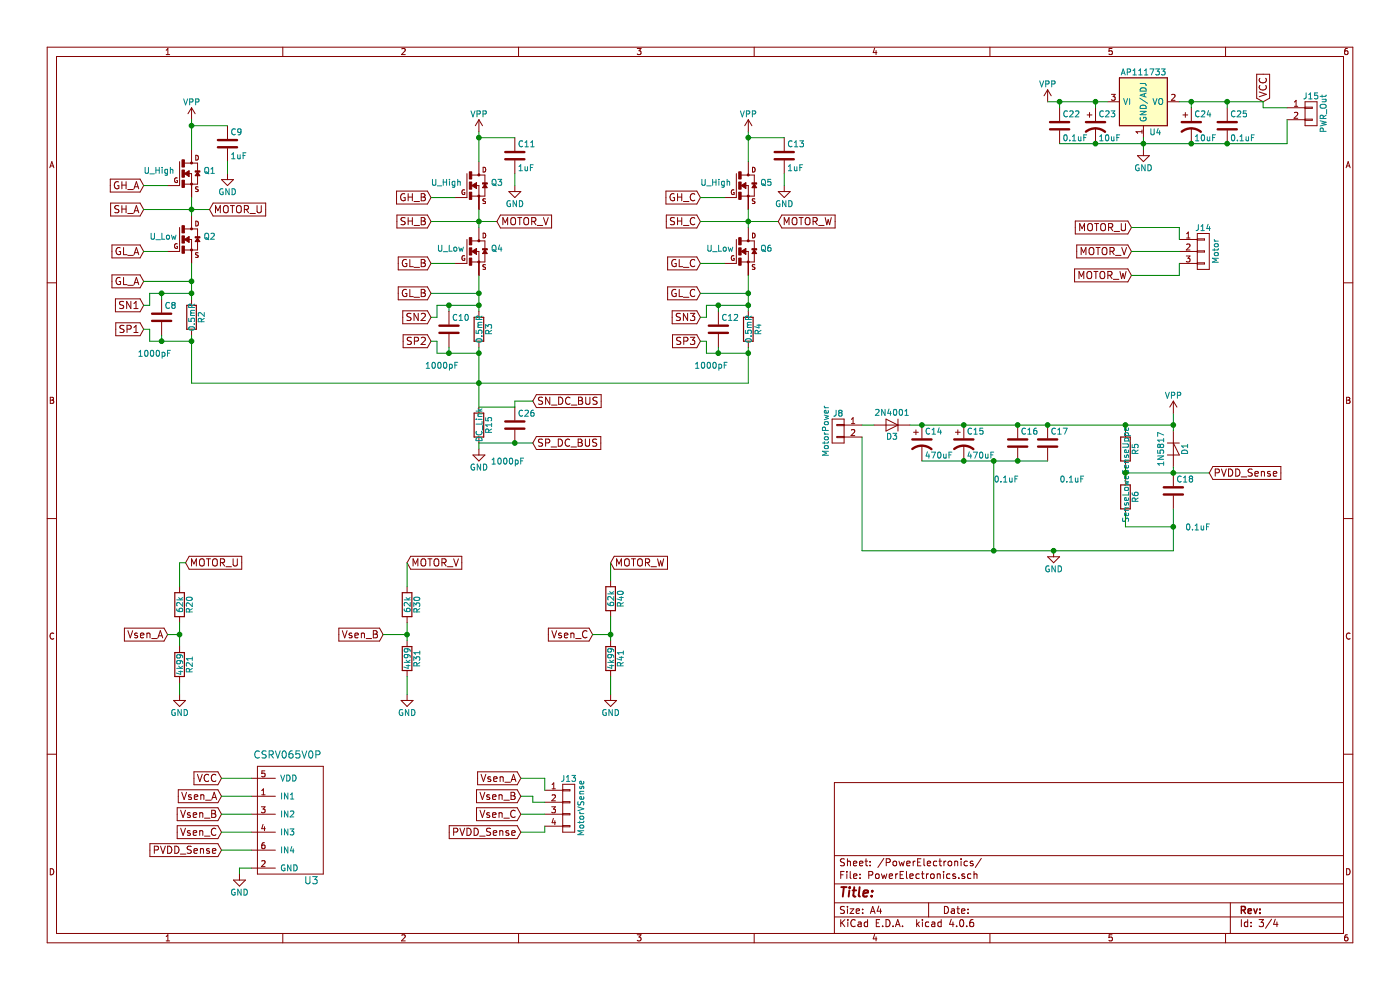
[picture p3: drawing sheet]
EESchema Schematic File Version 2
LIBS:DRV8305-rescue
LIBS:power
LIBS:device
LIBS:transistors
LIBS:conn
LIBS:linear
LIBS:regul
LIBS:74xx
LIBS:cmos4000
LIBS:adc-dac
LIBS:memory
LIBS:xilinx
LIBS:microcontrollers
LIBS:dsp
LIBS:microchip
LIBS:analog_switches
LIBS:motorola
LIBS:texas
LIBS:intel
LIBS:audio
LIBS:interface
LIBS:digital-audio
LIBS:philips
LIBS:display
LIBS:cypress
LIBS:siliconi
LIBS:opto
LIBS:atmel
LIBS:contrib
LIBS:valves
LIBS:drv830x
LIBS:PSMN4R0-40YS
LIBS:SN74LVC3G07MDCUREP
LIBS:csrv065v0p
LIBS:DRV8305-cache
EELAYER 25 0
EELAYER END
$Descr A4 11693 8268
encoding utf-8
Sheet 3 4
Title ""
Date ""
Rev ""
Comp ""
Comment1 ""
Comment2 ""
Comment3 ""
Comment4 ""
$EndDescr
Text GLabel 1200 1750 0    60   Input ~ 0
SH_A
$Comp
L PSMN4R0-40YS Q1
U 1 1
P 1600 1450
F 0 "Q1" H 1700 1450 50  0000 L BNN
F 1 "U_High" H 1200 1450 50  0000 L BNN
F 2 "PSMN4R0-40YS:LFPAK" H 1600 1450 50  0001 L BNN
F 3 "0.69 USD" H 1600 1450 50  0001 L BNN
F 4 "NXP Semiconductors" H 1600 1450 50  0001 L BNN "Field4"
F 5 "SOT-669 NXP Semiconductors" H 1600 1450 50  0001 L BNN "Field5"
F 6 "MOSFET, N CH, 40V, 100A, SOT669; Transistor Polarity: N-Channel; Current Id Max: 100A; Drain Source Voltage Vds: 40V;..." H 1600 1450 50  0001 L BNN "Field6"
F 7 "Good" H 1600 1450 50  0001 L BNN "Field7"
F 8 "PSMN4R0-40YS" H 1600 1450 50  0001 L BNN "Field8"
	1    1600 1450
	1    0    0    -1  
$EndComp
$Comp
L PSMN4R0-40YS Q2
U 1 1
P 1600 2000
F 0 "Q2" H 1700 2000 50  0000 L BNN
F 1 "U_Low" H 1250 2000 50  0000 L BNN
F 2 "PSMN4R0-40YS:LFPAK" H 1600 2000 50  0001 L BNN
F 3 "0.69 USD" H 1600 2000 50  0001 L BNN
F 4 "NXP Semiconductors" H 1600 2000 50  0001 L BNN "Field4"
F 5 "SOT-669 NXP Semiconductors" H 1600 2000 50  0001 L BNN "Field5"
F 6 "MOSFET, N CH, 40V, 100A, SOT669; Transistor Polarity: N-Channel; Current Id Max: 100A; Drain Source Voltage Vds: 40V;..." H 1600 2000 50  0001 L BNN "Field6"
F 7 "Good" H 1600 2000 50  0001 L BNN "Field7"
F 8 "PSMN4R0-40YS" H 1600 2000 50  0001 L BNN "Field8"
	1    1600 2000
	1    0    0    -1  
$EndComp
$Comp
L GND #PWR12
U 1 1
P 4000 3750
F 0 "#PWR12" H 4000 3500 50  0001 C CNN
F 1 "GND" H 4000 3600 50  0000 C CNN
F 2 "" H 4000 3750 50  0001 C CNN
F 3 "" H 4000 3750 50  0001 C CNN
	1    4000 3750
	1    0    0    -1  
$EndComp
$Comp
L R R2
U 1 1
P 1600 2650
F 0 "R2" V 1680 2650 50  0000 C CNN
F 1 "0.5mR" V 1600 2650 50  0000 C CNN
F 2 "Resistors_SMD:R_2512_HandSoldering" V 1530 2650 50  0001 C CNN
F 3 "" H 1600 2650 50  0001 C CNN
	1    1600 2650
	1    0    0    -1  
$EndComp
$Comp
L VPP #PWR7
U 1 1
P 1600 1000
F 0 "#PWR7" H 1600 850 50  0001 C CNN
F 1 "VPP" H 1600 1150 50  0000 C CNN
F 2 "" H 1600 1000 50  0001 C CNN
F 3 "" H 1600 1000 50  0001 C CNN
	1    1600 1000
	1    0    0    -1  
$EndComp
Text GLabel 1200 1550 0    60   Input ~ 0
GH_A
Text GLabel 1200 2100 0    60   Input ~ 0
GL_A
Text GLabel 1200 2350 0    60   Input ~ 0
GL_A
Text GLabel 1200 2550 0    60   Input ~ 0
SN1
Text GLabel 1200 2750 0    60   Input ~ 0
SP1
Wire Wire Line
	1600 1650 1600 1800
Wire Wire Line
	1200 1550 1400 1550
Wire Wire Line
	1200 1750 1750 1750
Connection ~ 1600 1750
Wire Wire Line
	1200 2100 1400 2100
Wire Wire Line
	1600 2200 1600 2500
Wire Wire Line
	1600 2800 1600 3200
Wire Wire Line
	1200 2350 1600 2350
Connection ~ 1600 2350
Wire Wire Line
	1200 2550 1250 2550
Wire Wire Line
	1250 2550 1250 2450
Wire Wire Line
	1250 2450 1600 2450
Connection ~ 1600 2450
Wire Wire Line
	1200 2750 1250 2750
Wire Wire Line
	1250 2750 1250 2850
Wire Wire Line
	1250 2850 1600 2850
Connection ~ 1600 2850
$Comp
L C C8
U 1 1
P 1350 2650
F 0 "C8" H 1375 2750 50  0000 L CNN
F 1 "1000pF" H 1150 2350 50  0000 L CNN
F 2 "Capacitors_SMD:C_1206_HandSoldering" H 1388 2500 50  0001 C CNN
F 3 "" H 1350 2650 50  0001 C CNN
	1    1350 2650
	1    0    0    -1  
$EndComp
Wire Wire Line
	1350 2800 1350 2850
Connection ~ 1350 2850
Wire Wire Line
	1350 2500 1350 2450
Connection ~ 1350 2450
$Comp
L C C9
U 1 1
P 1900 1200
F 0 "C9" H 1925 1300 50  0000 L CNN
F 1 "1uF" H 1925 1100 50  0000 L CNN
F 2 "Capacitors_SMD:C_1206_HandSoldering" H 1938 1050 50  0001 C CNN
F 3 "" H 1900 1200 50  0001 C CNN
	1    1900 1200
	1    0    0    -1  
$EndComp
$Comp
L GND #PWR9
U 1 1
P 1900 1450
F 0 "#PWR9" H 1900 1200 50  0001 C CNN
F 1 "GND" H 1900 1300 50  0000 C CNN
F 2 "" H 1900 1450 50  0001 C CNN
F 3 "" H 1900 1450 50  0001 C CNN
	1    1900 1450
	1    0    0    -1  
$EndComp
Wire Wire Line
	1600 1000 1600 1250
Wire Wire Line
	1900 1050 1600 1050
Connection ~ 1600 1050
Wire Wire Line
	1900 1350 1900 1450
Text GLabel 3600 1850 0    60   Input ~ 0
SH_B
$Comp
L PSMN4R0-40YS Q3
U 1 1
P 4000 1550
F 0 "Q3" H 4100 1550 50  0000 L BNN
F 1 "U_High" H 3600 1550 50  0000 L BNN
F 2 "PSMN4R0-40YS:LFPAK" H 4000 1550 50  0001 L BNN
F 3 "0.69 USD" H 4000 1550 50  0001 L BNN
F 4 "NXP Semiconductors" H 4000 1550 50  0001 L BNN "Field4"
F 5 "SOT-669 NXP Semiconductors" H 4000 1550 50  0001 L BNN "Field5"
F 6 "MOSFET, N CH, 40V, 100A, SOT669; Transistor Polarity: N-Channel; Current Id Max: 100A; Drain Source Voltage Vds: 40V;..." H 4000 1550 50  0001 L BNN "Field6"
F 7 "Good" H 4000 1550 50  0001 L BNN "Field7"
F 8 "PSMN4R0-40YS" H 4000 1550 50  0001 L BNN "Field8"
	1    4000 1550
	1    0    0    -1  
$EndComp
$Comp
L PSMN4R0-40YS Q4
U 1 1
P 4000 2100
F 0 "Q4" H 4100 2100 50  0000 L BNN
F 1 "U_Low" H 3650 2100 50  0000 L BNN
F 2 "PSMN4R0-40YS:LFPAK" H 4000 2100 50  0001 L BNN
F 3 "0.69 USD" H 4000 2100 50  0001 L BNN
F 4 "NXP Semiconductors" H 4000 2100 50  0001 L BNN "Field4"
F 5 "SOT-669 NXP Semiconductors" H 4000 2100 50  0001 L BNN "Field5"
F 6 "MOSFET, N CH, 40V, 100A, SOT669; Transistor Polarity: N-Channel; Current Id Max: 100A; Drain Source Voltage Vds: 40V;..." H 4000 2100 50  0001 L BNN "Field6"
F 7 "Good" H 4000 2100 50  0001 L BNN "Field7"
F 8 "PSMN4R0-40YS" H 4000 2100 50  0001 L BNN "Field8"
	1    4000 2100
	1    0    0    -1  
$EndComp
$Comp
L R R3
U 1 1
P 4000 2750
F 0 "R3" V 4080 2750 50  0000 C CNN
F 1 "0.5mR" V 4000 2750 50  0000 C CNN
F 2 "Resistors_SMD:R_2512_HandSoldering" V 3930 2750 50  0001 C CNN
F 3 "" H 4000 2750 50  0001 C CNN
	1    4000 2750
	1    0    0    -1  
$EndComp
$Comp
L VPP #PWR11
U 1 1
P 4000 1100
F 0 "#PWR11" H 4000 950 50  0001 C CNN
F 1 "VPP" H 4000 1250 50  0000 C CNN
F 2 "" H 4000 1100 50  0001 C CNN
F 3 "" H 4000 1100 50  0001 C CNN
	1    4000 1100
	1    0    0    -1  
$EndComp
Text GLabel 3600 1650 0    60   Input ~ 0
GH_B
Text GLabel 3600 2200 0    60   Input ~ 0
GL_B
Text GLabel 3600 2450 0    60   Input ~ 0
GL_B
Text GLabel 3600 2650 0    60   Input ~ 0
SN2
Text GLabel 3600 2850 0    60   Input ~ 0
SP2
Wire Wire Line
	4000 1750 4000 1900
Wire Wire Line
	3600 1650 3800 1650
Wire Wire Line
	3600 1850 4150 1850
Connection ~ 4000 1850
Wire Wire Line
	3600 2200 3800 2200
Wire Wire Line
	4000 2300 4000 2600
Wire Wire Line
	4000 2900 4000 3400
Wire Wire Line
	3600 2450 4000 2450
Connection ~ 4000 2450
Wire Wire Line
	3600 2650 3650 2650
Wire Wire Line
	3650 2650 3650 2550
Wire Wire Line
	3650 2550 4000 2550
Connection ~ 4000 2550
Wire Wire Line
	3600 2850 3650 2850
Wire Wire Line
	3650 2850 3650 2950
Wire Wire Line
	3650 2950 4000 2950
Connection ~ 4000 2950
$Comp
L C C10
U 1 1
P 3750 2750
F 0 "C10" H 3775 2850 50  0000 L CNN
F 1 "1000pF" H 3550 2450 50  0000 L CNN
F 2 "Capacitors_SMD:C_1206_HandSoldering" H 3788 2600 50  0001 C CNN
F 3 "" H 3750 2750 50  0001 C CNN
	1    3750 2750
	1    0    0    -1  
$EndComp
Wire Wire Line
	3750 2900 3750 2950
Connection ~ 3750 2950
Wire Wire Line
	3750 2600 3750 2550
Connection ~ 3750 2550
$Comp
L C C11
U 1 1
P 4300 1300
F 0 "C11" H 4325 1400 50  0000 L CNN
F 1 "1uF" H 4325 1200 50  0000 L CNN
F 2 "Capacitors_SMD:C_1206_HandSoldering" H 4338 1150 50  0001 C CNN
F 3 "" H 4300 1300 50  0001 C CNN
	1    4300 1300
	1    0    0    -1  
$EndComp
$Comp
L GND #PWR13
U 1 1
P 4300 1550
F 0 "#PWR13" H 4300 1300 50  0001 C CNN
F 1 "GND" H 4300 1400 50  0000 C CNN
F 2 "" H 4300 1550 50  0001 C CNN
F 3 "" H 4300 1550 50  0001 C CNN
	1    4300 1550
	1    0    0    -1  
$EndComp
Wire Wire Line
	4000 1100 4000 1350
Wire Wire Line
	4300 1150 4000 1150
Connection ~ 4000 1150
Wire Wire Line
	4300 1450 4300 1550
Text GLabel 5850 1850 0    60   Input ~ 0
SH_C
$Comp
L PSMN4R0-40YS Q5
U 1 1
P 6250 1550
F 0 "Q5" H 6350 1550 50  0000 L BNN
F 1 "U_High" H 5850 1550 50  0000 L BNN
F 2 "PSMN4R0-40YS:LFPAK" H 6250 1550 50  0001 L BNN
F 3 "0.69 USD" H 6250 1550 50  0001 L BNN
F 4 "NXP Semiconductors" H 6250 1550 50  0001 L BNN "Field4"
F 5 "SOT-669 NXP Semiconductors" H 6250 1550 50  0001 L BNN "Field5"
F 6 "MOSFET, N CH, 40V, 100A, SOT669; Transistor Polarity: N-Channel; Current Id Max: 100A; Drain Source Voltage Vds: 40V;..." H 6250 1550 50  0001 L BNN "Field6"
F 7 "Good" H 6250 1550 50  0001 L BNN "Field7"
F 8 "PSMN4R0-40YS" H 6250 1550 50  0001 L BNN "Field8"
	1    6250 1550
	1    0    0    -1  
$EndComp
$Comp
L PSMN4R0-40YS Q6
U 1 1
P 6250 2100
F 0 "Q6" H 6350 2100 50  0000 L BNN
F 1 "U_Low" H 5900 2100 50  0000 L BNN
F 2 "PSMN4R0-40YS:LFPAK" H 6250 2100 50  0001 L BNN
F 3 "0.69 USD" H 6250 2100 50  0001 L BNN
F 4 "NXP Semiconductors" H 6250 2100 50  0001 L BNN "Field4"
F 5 "SOT-669 NXP Semiconductors" H 6250 2100 50  0001 L BNN "Field5"
F 6 "MOSFET, N CH, 40V, 100A, SOT669; Transistor Polarity: N-Channel; Current Id Max: 100A; Drain Source Voltage Vds: 40V;..." H 6250 2100 50  0001 L BNN "Field6"
F 7 "Good" H 6250 2100 50  0001 L BNN "Field7"
F 8 "PSMN4R0-40YS" H 6250 2100 50  0001 L BNN "Field8"
	1    6250 2100
	1    0    0    -1  
$EndComp
$Comp
L R R4
U 1 1
P 6250 2750
F 0 "R4" V 6330 2750 50  0000 C CNN
F 1 "0.5mR" V 6250 2750 50  0000 C CNN
F 2 "Resistors_SMD:R_2512_HandSoldering" V 6180 2750 50  0001 C CNN
F 3 "" H 6250 2750 50  0001 C CNN
	1    6250 2750
	1    0    0    -1  
$EndComp
$Comp
L VPP #PWR15
U 1 1
P 6250 1100
F 0 "#PWR15" H 6250 950 50  0001 C CNN
F 1 "VPP" H 6250 1250 50  0000 C CNN
F 2 "" H 6250 1100 50  0001 C CNN
F 3 "" H 6250 1100 50  0001 C CNN
	1    6250 1100
	1    0    0    -1  
$EndComp
Text GLabel 5850 1650 0    60   Input ~ 0
GH_C
Text GLabel 5850 2200 0    60   Input ~ 0
GL_C
Text GLabel 5850 2450 0    60   Input ~ 0
GL_C
Text GLabel 5850 2650 0    60   Input ~ 0
SN3
Text GLabel 5850 2850 0    60   Input ~ 0
SP3
Wire Wire Line
	6250 1750 6250 1900
Wire Wire Line
	5850 1650 6050 1650
Wire Wire Line
	5850 1850 6500 1850
Connection ~ 6250 1850
Wire Wire Line
	5850 2200 6050 2200
Wire Wire Line
	6250 2300 6250 2600
Wire Wire Line
	6250 3200 6250 2900
Wire Wire Line
	5850 2450 6250 2450
Connection ~ 6250 2450
Wire Wire Line
	5850 2650 5900 2650
Wire Wire Line
	5900 2650 5900 2550
Wire Wire Line
	5900 2550 6250 2550
Connection ~ 6250 2550
Wire Wire Line
	5850 2850 5900 2850
Wire Wire Line
	5900 2850 5900 2950
Wire Wire Line
	5900 2950 6250 2950
Connection ~ 6250 2950
$Comp
L C C12
U 1 1
P 6000 2750
F 0 "C12" H 6025 2850 50  0000 L CNN
F 1 "1000pF" H 5800 2450 50  0000 L CNN
F 2 "Capacitors_SMD:C_1206_HandSoldering" H 6038 2600 50  0001 C CNN
F 3 "" H 6000 2750 50  0001 C CNN
	1    6000 2750
	1    0    0    -1  
$EndComp
Wire Wire Line
	6000 2900 6000 2950
Connection ~ 6000 2950
Wire Wire Line
	6000 2600 6000 2550
Connection ~ 6000 2550
$Comp
L C C13
U 1 1
P 6550 1300
F 0 "C13" H 6575 1400 50  0000 L CNN
F 1 "1uF" H 6575 1200 50  0000 L CNN
F 2 "Capacitors_SMD:C_1206_HandSoldering" H 6588 1150 50  0001 C CNN
F 3 "" H 6550 1300 50  0001 C CNN
	1    6550 1300
	1    0    0    -1  
$EndComp
$Comp
L GND #PWR16
U 1 1
P 6550 1550
F 0 "#PWR16" H 6550 1300 50  0001 C CNN
F 1 "GND" H 6550 1400 50  0000 C CNN
F 2 "" H 6550 1550 50  0001 C CNN
F 3 "" H 6550 1550 50  0001 C CNN
	1    6550 1550
	1    0    0    -1  
$EndComp
Wire Wire Line
	6250 1100 6250 1350
Wire Wire Line
	6550 1150 6250 1150
Connection ~ 6250 1150
Wire Wire Line
	6550 1450 6550 1550
Text GLabel 1750 1750 2    60   Input ~ 0
MOTOR_U
Text GLabel 4150 1850 2    60   Input ~ 0
MOTOR_V
Text GLabel 6500 1850 2    60   Input ~ 0
MOTOR_W
$Comp
L CONN_01X02 J8
U 1 1
P 7000 3600
F 0 "J8" H 7000 3750 50  0000 C CNN
F 1 "MotorPower" V 7100 3600 50  0000 C CNN
F 2 "Pin_Headers:Pin_Header_Straight_1x02_Pitch2.54mm" H 7000 3600 50  0001 C CNN
F 3 "" H 7000 3600 50  0001 C CNN
	1    7000 3600
	-1   0    0    -1  
$EndComp
$Comp
L CP1 C14
U 1 1
P 7700 3700
F 0 "C14" H 7725 3800 50  0000 L CNN
F 1 "470uF" H 7725 3600 50  0000 L CNN
F 2 "Capacitors_SMD:CP_Elec_4x5.3" H 7700 3700 50  0001 C CNN
F 3 "" H 7700 3700 50  0001 C CNN
	1    7700 3700
	1    0    0    -1  
$EndComp
$Comp
L CP1 C15
U 1 1
P 8050 3700
F 0 "C15" H 8075 3800 50  0000 L CNN
F 1 "470uF" H 8075 3600 50  0000 L CNN
F 2 "Capacitors_SMD:CP_Elec_4x5.3" H 8050 3700 50  0001 C CNN
F 3 "" H 8050 3700 50  0001 C CNN
	1    8050 3700
	1    0    0    -1  
$EndComp
$Comp
L C C16
U 1 1
P 8500 3700
F 0 "C16" H 8525 3800 50  0000 L CNN
F 1 "0.1uF" H 8300 3400 50  0000 L CNN
F 2 "Capacitors_SMD:C_1206_HandSoldering" H 8538 3550 50  0001 C CNN
F 3 "" H 8500 3700 50  0001 C CNN
	1    8500 3700
	1    0    0    -1  
$EndComp
$Comp
L C C17
U 1 1
P 8750 3700
F 0 "C17" H 8775 3800 50  0000 L CNN
F 1 "0.1uF" H 8850 3400 50  0000 L CNN
F 2 "Capacitors_SMD:C_1206_HandSoldering" H 8788 3550 50  0001 C CNN
F 3 "" H 8750 3700 50  0001 C CNN
	1    8750 3700
	1    0    0    -1  
$EndComp
$Comp
L R R5
U 1 1
P 9400 3750
F 0 "R5" V 9480 3750 50  0000 C CNN
F 1 "SenseUpper" V 9400 3750 50  0000 C CNN
F 2 "Resistors_SMD:R_1206_HandSoldering" V 9330 3750 50  0001 C CNN
F 3 "" H 9400 3750 50  0001 C CNN
	1    9400 3750
	1    0    0    -1  
$EndComp
$Comp
L R R6
U 1 1
P 9400 4150
F 0 "R6" V 9480 4150 50  0000 C CNN
F 1 "SenseLower" V 9400 4150 50  0000 C CNN
F 2 "Resistors_SMD:R_1206_HandSoldering" V 9330 4150 50  0001 C CNN
F 3 "" H 9400 4150 50  0001 C CNN
	1    9400 4150
	1    0    0    -1  
$EndComp
$Comp
L D_Shockley D1
U 1 1
P 9800 3750
F 0 "D1" H 9800 3850 50  0000 C CNN
F 1 "1N5817" H 9800 3650 50  0000 C CNN
F 2 "Diodes_SMD:D_SMA_Handsoldering" H 9800 3750 50  0001 C CNN
F 3 "" H 9800 3750 50  0001 C CNN
	1    9800 3750
	0    1    1    0   
$EndComp
$Comp
L C C18
U 1 1
P 9800 4100
F 0 "C18" H 9825 4200 50  0000 L CNN
F 1 "0.1uF" H 9900 3800 50  0000 L CNN
F 2 "Capacitors_SMD:C_1206_HandSoldering" H 9838 3950 50  0001 C CNN
F 3 "" H 9800 4100 50  0001 C CNN
	1    9800 4100
	1    0    0    -1  
$EndComp
$Comp
L GND #PWR18
U 1 1
P 8800 4600
F 0 "#PWR18" H 8800 4350 50  0001 C CNN
F 1 "GND" H 8800 4450 50  0000 C CNN
F 2 "" H 8800 4600 50  0001 C CNN
F 3 "" H 8800 4600 50  0001 C CNN
	1    8800 4600
	1    0    0    -1  
$EndComp
Wire Wire Line
	7200 3650 7200 4600
Wire Wire Line
	7200 4600 9800 4600
Wire Wire Line
	9800 4600 9800 4250
Connection ~ 8800 4600
Wire Wire Line
	9400 4300 9400 4400
Wire Wire Line
	9400 4400 9800 4400
Connection ~ 9800 4400
Wire Wire Line
	7700 3850 8750 3850
Connection ~ 8500 3850
Connection ~ 8050 3850
Wire Wire Line
	8300 3850 8300 4600
Connection ~ 8300 4600
Connection ~ 8300 3850
Wire Wire Line
	9400 3900 9400 4000
Wire Wire Line
	9800 3900 9800 3950
Wire Wire Line
	9400 3950 10100 3950
Connection ~ 9400 3950
Wire Wire Line
	7600 3550 9800 3550
Connection ~ 7700 3550
Connection ~ 8050 3550
Connection ~ 8750 3550
Connection ~ 8500 3550
Wire Wire Line
	9800 3450 9800 3600
Connection ~ 9400 3550
Wire Wire Line
	9400 3600 9400 3550
Text GLabel 10100 3950 2    60   Input ~ 0
PVDD_Sense
Connection ~ 9800 3950
$Comp
L VPP #PWR20
U 1 1
P 9800 3450
F 0 "#PWR20" H 9800 3300 50  0001 C CNN
F 1 "VPP" H 9800 3600 50  0000 C CNN
F 2 "" H 9800 3450 50  0001 C CNN
F 3 "" H 9800 3450 50  0001 C CNN
	1    9800 3450
	1    0    0    -1  
$EndComp
Connection ~ 9800 3550
Text GLabel 1550 4700 2    60   Input ~ 0
MOTOR_U
Text GLabel 3400 4700 2    60   Input ~ 0
MOTOR_V
Text GLabel 5100 4700 2    60   Input ~ 0
MOTOR_W
$Comp
L GND #PWR14
U 1 1
P 5100 5800
F 0 "#PWR14" H 5100 5550 50  0001 C CNN
F 1 "GND" H 5100 5650 50  0000 C CNN
F 2 "" H 5100 5800 50  0001 C CNN
F 3 "" H 5100 5800 50  0001 C CNN
	1    5100 5800
	1    0    0    -1  
$EndComp
$Comp
L GND #PWR10
U 1 1
P 3400 5800
F 0 "#PWR10" H 3400 5550 50  0001 C CNN
F 1 "GND" H 3400 5650 50  0000 C CNN
F 2 "" H 3400 5800 50  0001 C CNN
F 3 "" H 3400 5800 50  0001 C CNN
	1    3400 5800
	1    0    0    -1  
$EndComp
$Comp
L GND #PWR6
U 1 1
P 1500 5800
F 0 "#PWR6" H 1500 5550 50  0001 C CNN
F 1 "GND" H 1500 5650 50  0000 C CNN
F 2 "" H 1500 5800 50  0001 C CNN
F 3 "" H 1500 5800 50  0001 C CNN
	1    1500 5800
	1    0    0    -1  
$EndComp
Text GLabel 1400 5300 0    60   Input ~ 0
Vsen_A
Text GLabel 3200 5300 0    60   Input ~ 0
Vsen_B
Text GLabel 4950 5300 0    60   Input ~ 0
Vsen_C
$Comp
L R R20
U 1 1
P 1500 5050
F 0 "R20" V 1580 5050 50  0000 C CNN
F 1 "62k" V 1500 5050 50  0000 C CNN
F 2 "Resistors_SMD:R_1206_HandSoldering" V 1430 5050 50  0001 C CNN
F 3 "" H 1500 5050 50  0001 C CNN
	1    1500 5050
	1    0    0    -1  
$EndComp
$Comp
L R R31
U 1 1
P 3400 5500
F 0 "R31" V 3480 5500 50  0000 C CNN
F 1 "4k99" V 3400 5500 50  0000 C CNN
F 2 "Resistors_SMD:R_1206_HandSoldering" V 3330 5500 50  0001 C CNN
F 3 "" H 3400 5500 50  0001 C CNN
	1    3400 5500
	1    0    0    -1  
$EndComp
$Comp
L R R30
U 1 1
P 3400 5050
F 0 "R30" V 3480 5050 50  0000 C CNN
F 1 "62k" V 3400 5050 50  0000 C CNN
F 2 "Resistors_SMD:R_1206_HandSoldering" V 3330 5050 50  0001 C CNN
F 3 "" H 3400 5050 50  0001 C CNN
	1    3400 5050
	1    0    0    -1  
$EndComp
$Comp
L R R41
U 1 1
P 5100 5500
F 0 "R41" V 5180 5500 50  0000 C CNN
F 1 "4k99" V 5100 5500 50  0000 C CNN
F 2 "Resistors_SMD:R_1206_HandSoldering" V 5030 5500 50  0001 C CNN
F 3 "" H 5100 5500 50  0001 C CNN
	1    5100 5500
	1    0    0    -1  
$EndComp
$Comp
L R R40
U 1 1
P 5100 5000
F 0 "R40" V 5180 5000 50  0000 C CNN
F 1 "62k" V 5100 5000 50  0000 C CNN
F 2 "Resistors_SMD:R_1206_HandSoldering" V 5030 5000 50  0001 C CNN
F 3 "" H 5100 5000 50  0001 C CNN
	1    5100 5000
	1    0    0    -1  
$EndComp
Wire Wire Line
	1550 4700 1500 4700
Wire Wire Line
	1500 4700 1500 4900
Wire Wire Line
	1500 5200 1500 5400
Wire Wire Line
	1500 5700 1500 5800
Wire Wire Line
	5100 5150 5100 5350
Wire Wire Line
	5100 5650 5100 5800
Wire Wire Line
	4950 5300 5100 5300
Connection ~ 5100 5300
Wire Wire Line
	3400 5200 3400 5350
Wire Wire Line
	3400 4900 3400 4700
Wire Wire Line
	3400 5650 3400 5800
Wire Wire Line
	3200 5300 3400 5300
Connection ~ 3400 5300
Wire Wire Line
	1400 5300 1500 5300
Connection ~ 1500 5300
$Comp
L R R21
U 1 1
P 1500 5550
F 0 "R21" V 1580 5550 50  0000 C CNN
F 1 "4k99" V 1500 5550 50  0000 C CNN
F 2 "Resistors_SMD:R_1206_HandSoldering" V 1430 5550 50  0001 C CNN
F 3 "" H 1500 5550 50  0001 C CNN
	1    1500 5550
	1    0    0    -1  
$EndComp
Wire Wire Line
	5100 4700 5100 4850
$Comp
L CONN_01X03 J14
U 1 1
P 10050 2100
F 0 "J14" H 10050 2300 50  0000 C CNN
F 1 "Motor" V 10150 2100 50  0000 C CNN
F 2 "Pin_Headers:Pin_Header_Straight_1x03_Pitch2.54mm" H 10050 2100 50  0001 C CNN
F 3 "" H 10050 2100 50  0001 C CNN
	1    10050 2100
	1    0    0    -1  
$EndComp
Text GLabel 9450 1900 0    60   Input ~ 0
MOTOR_U
Text GLabel 9450 2100 0    60   Input ~ 0
MOTOR_V
Text GLabel 9450 2300 0    60   Input ~ 0
MOTOR_W
Wire Wire Line
	9450 1900 9850 1900
Wire Wire Line
	9850 1900 9850 2000
Wire Wire Line
	9850 2200 9850 2300
Wire Wire Line
	9850 2300 9450 2300
Wire Wire Line
	9450 2100 9850 2100
$Comp
L AP111733 U4
U 1 1
P 9550 850
F 0 "U4" H 9650 600 50  0000 C CNN
F 1 "AP111733" H 9550 1100 50  0000 C CNN
F 2 "TO_SOT_Packages_SMD:SOT-223" H 9550 500 50  0001 C CNN
F 3 "" H 9650 600 50  0001 C CNN
	1    9550 850 
	1    0    0    -1  
$EndComp
$Comp
L VPP #PWR17
U 1 1
P 8750 850
F 0 "#PWR17" H 8750 700 50  0001 C CNN
F 1 "VPP" H 8750 1000 50  0000 C CNN
F 2 "" H 8750 850 50  0001 C CNN
F 3 "" H 8750 850 50  0001 C CNN
	1    8750 850 
	1    0    0    -1  
$EndComp
$Comp
L GND #PWR19
U 1 1
P 9550 1250
F 0 "#PWR19" H 9550 1000 50  0001 C CNN
F 1 "GND" H 9550 1100 50  0000 C CNN
F 2 "" H 9550 1250 50  0001 C CNN
F 3 "" H 9550 1250 50  0001 C CNN
	1    9550 1250
	1    0    0    -1  
$EndComp
Text GLabel 10550 850  1    60   Input ~ 0
VCC
Wire Wire Line
	8750 850  9250 850 
Wire Wire Line
	9550 1150 9550 1250
Wire Wire Line
	9850 850  10550 850 
$Comp
L C C22
U 1 1
P 8850 1050
F 0 "C22" H 8875 1150 50  0000 L CNN
F 1 "0.1uF" H 8875 950 50  0000 L CNN
F 2 "Capacitors_SMD:C_1206_HandSoldering" H 8888 900 50  0001 C CNN
F 3 "" H 8850 1050 50  0001 C CNN
	1    8850 1050
	1    0    0    -1  
$EndComp
$Comp
L C C25
U 1 1
P 10250 1050
F 0 "C25" H 10275 1150 50  0000 L CNN
F 1 "0.1uF" H 10275 950 50  0000 L CNN
F 2 "Capacitors_SMD:C_1206_HandSoldering" H 10288 900 50  0001 C CNN
F 3 "" H 10250 1050 50  0001 C CNN
	1    10250 1050
	1    0    0    -1  
$EndComp
$Comp
L CP1 C23
U 1 1
P 9150 1050
F 0 "C23" H 9175 1150 50  0000 L CNN
F 1 "10uF" H 9175 950 50  0000 L CNN
F 2 "Capacitors_SMD:CP_Elec_4x5.3" H 9150 1050 50  0001 C CNN
F 3 "" H 9150 1050 50  0001 C CNN
	1    9150 1050
	1    0    0    -1  
$EndComp
$Comp
L CP1 C24
U 1 1
P 9950 1050
F 0 "C24" H 9975 1150 50  0000 L CNN
F 1 "10uF" H 9975 950 50  0000 L CNN
F 2 "Capacitors_SMD:CP_Elec_4x5.3" H 9950 1050 50  0001 C CNN
F 3 "" H 9950 1050 50  0001 C CNN
	1    9950 1050
	1    0    0    -1  
$EndComp
Wire Wire Line
	8850 1200 10750 1200
Connection ~ 9550 1200
Connection ~ 9950 1200
Connection ~ 9150 1200
Wire Wire Line
	8850 900  8850 850 
Connection ~ 8850 850 
Wire Wire Line
	9150 900  9150 850 
Connection ~ 9150 850 
Wire Wire Line
	9950 900  9950 850 
Connection ~ 9950 850 
Wire Wire Line
	10250 900  10250 850 
Connection ~ 10250 850 
$Comp
L CONN_01X02 J15
U 1 1
P 10950 950
F 0 "J15" H 10950 1100 50  0000 C CNN
F 1 "PWR_Out" V 11050 950 50  0000 C CNN
F 2 "Pin_Headers:Pin_Header_Straight_1x02_Pitch2.54mm" H 10950 950 50  0001 C CNN
F 3 "" H 10950 950 50  0001 C CNN
	1    10950 950 
	1    0    0    -1  
$EndComp
Wire Wire Line
	10750 1200 10750 1000
Connection ~ 10250 1200
Wire Wire Line
	10750 900  10550 900 
Wire Wire Line
	10550 900  10550 850 
$Comp
L D D3
U 1 1
P 7450 3550
F 0 "D3" H 7450 3650 50  0000 C CNN
F 1 "2N4001" H 7450 3450 50  0000 C CNN
F 2 "Diodes_SMD:D_SMA_Handsoldering" H 7450 3550 50  0001 C CNN
F 3 "" H 7450 3550 50  0001 C CNN
	1    7450 3550
	-1   0    0    1   
$EndComp
Wire Wire Line
	7200 3550 7300 3550
$Comp
L CSRV065V0P U3
U 1 1
P 2500 6850
F 0 "U3" H 2600 6350 60  0000 C CNN
F 1 "CSRV065V0P" H 2400 7400 60  0000 C CNN
F 2 "SOT-363:SOT-363" H 2500 6850 60  0001 C CNN
F 3 "" H 2500 6850 60  0001 C CNN
	1    2500 6850
	1    0    0    -1  
$EndComp
$Comp
L CONN_01X04 J13
U 1 1
P 4750 6750
F 0 "J13" H 4750 7000 50  0000 C CNN
F 1 "MotorVSense" V 4850 6750 50  0000 C CNN
F 2 "Pin_Headers:Pin_Header_Straight_1x04_Pitch2.54mm" H 4750 6750 50  0001 C CNN
F 3 "" H 4750 6750 50  0001 C CNN
	1    4750 6750
	1    0    0    -1  
$EndComp
Text GLabel 1850 6650 0    60   Input ~ 0
Vsen_A
Text GLabel 1850 6800 0    60   Input ~ 0
Vsen_B
Text GLabel 1850 6950 0    60   Input ~ 0
Vsen_C
Text GLabel 1850 7100 0    60   Input ~ 0
PVDD_Sense
$Comp
L GND #PWR8
U 1 1
P 2000 7300
F 0 "#PWR8" H 2000 7050 50  0001 C CNN
F 1 "GND" H 2000 7150 50  0000 C CNN
F 2 "" H 2000 7300 50  0001 C CNN
F 3 "" H 2000 7300 50  0001 C CNN
	1    2000 7300
	1    0    0    -1  
$EndComp
Text GLabel 1850 6500 0    60   Input ~ 0
VCC
Wire Wire Line
	2100 6500 1850 6500
Wire Wire Line
	1850 6650 2100 6650
Wire Wire Line
	2100 6800 1850 6800
Wire Wire Line
	1850 6950 2100 6950
Wire Wire Line
	2100 7100 1850 7100
Wire Wire Line
	2000 7300 2000 7250
Wire Wire Line
	2000 7250 2100 7250
Text GLabel 4350 6500 0    60   Input ~ 0
Vsen_A
Text GLabel 4350 6650 0    60   Input ~ 0
Vsen_B
Text GLabel 4350 6800 0    60   Input ~ 0
Vsen_C
Text GLabel 4350 6950 0    60   Input ~ 0
PVDD_Sense
Wire Wire Line
	4350 6500 4550 6500
Wire Wire Line
	4550 6500 4550 6600
Wire Wire Line
	4550 6700 4450 6700
Wire Wire Line
	4450 6700 4450 6650
Wire Wire Line
	4450 6650 4350 6650
Wire Wire Line
	4350 6800 4550 6800
Wire Wire Line
	4550 6900 4550 6950
Wire Wire Line
	4550 6950 4350 6950
$Comp
L R R15
U 1 1
P 4000 3550
F 0 "R15" V 4080 3550 50  0000 C CNN
F 1 "DC_Link" V 4000 3550 50  0000 C CNN
F 2 "Resistors_SMD:R_2512_HandSoldering" V 3930 3550 50  0001 C CNN
F 3 "" H 4000 3550 50  0001 C CNN
	1    4000 3550
	1    0    0    -1  
$EndComp
Wire Wire Line
	4000 3700 4000 3750
Wire Wire Line
	1600 3200 6250 3200
Connection ~ 4000 3200
$Comp
L C C26
U 1 1
P 4300 3550
F 0 "C26" H 4325 3650 50  0000 L CNN
F 1 "1000pF" H 4100 3250 50  0000 L CNN
F 2 "Capacitors_SMD:C_1206_HandSoldering" H 4338 3400 50  0001 C CNN
F 3 "" H 4300 3550 50  0001 C CNN
	1    4300 3550
	1    0    0    -1  
$EndComp
Text GLabel 4450 3350 2    60   Input ~ 0
SN_DC_BUS
Text GLabel 4450 3700 2    60   Input ~ 0
SP_DC_BUS
Wire Wire Line
	4000 3400 4300 3400
Wire Wire Line
	4000 3700 4450 3700
Connection ~ 4300 3700
Wire Wire Line
	4450 3350 4300 3350
Wire Wire Line
	4300 3350 4300 3400
$EndSCHEMATC
